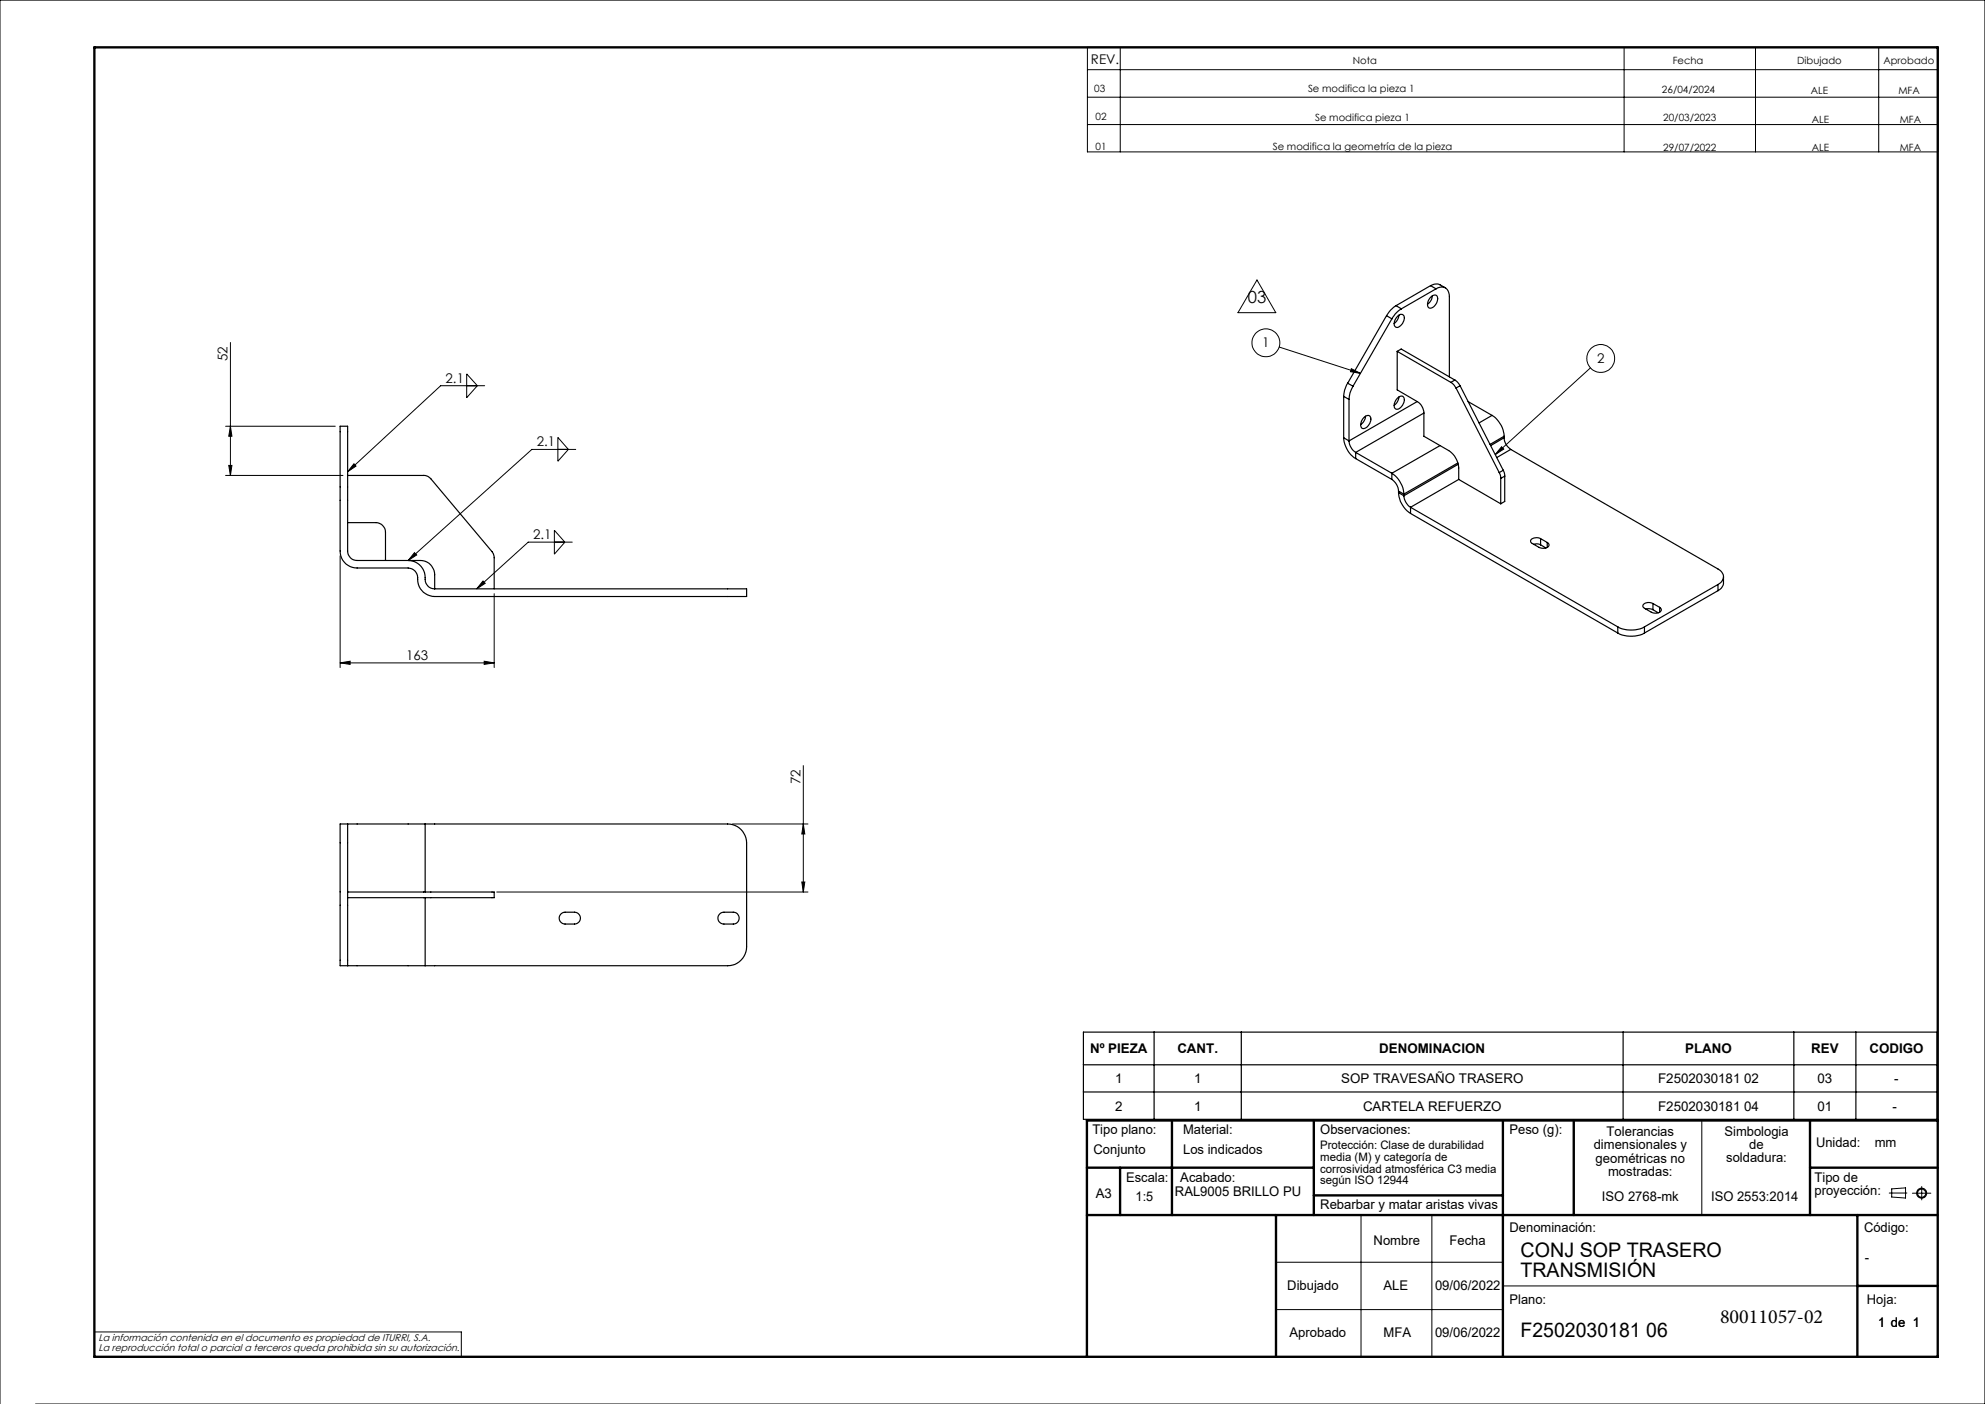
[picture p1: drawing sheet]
<svg xmlns="http://www.w3.org/2000/svg" width="420mm" height="297mm" viewBox="0 0 420 297" stroke-linecap="round" stroke-linejoin="round" font-family="sans-serif">
<g fill="none" stroke="#000" stroke-width=".21">
<path d="M230.1 10h179.9v22.1h-179.9zM230.1 14.7h179.9M237 10v22.1M343.6 10v22.1M371.4 10v22.1M397.5 10v22.1M230.1 20.6h179.9M230.1 26.3h179.9M266 59.2l3.9 6.9h-8zM48.8 72.5v28.1M98.7 79.1l2.3 2.5-2.3 2.5zM270.7 73.4l17.2 5.6"/>
<path d="M285.9 78l2 1-2.1-.4zM336.5 77.8l-20.1 18.4M47.7 90.2h23.2M48.4 98.5h.7l-.3 2.1zM48.8 90.2l.3 2.1h-.7zM74.9 98.1l.4 .5-1.7 1.2zM102.6 81.6h-9.4l-19.6 18.2M118 92.5l2.3 2.6-2.3 2.5zM121.8 95.1h-9.3l-26.1 23.5M317.7 94.5l.5 .5-1.8 1.2zM47.7 100.6h24.9M72 117.6v23.6"/>
<path d="M87.7 116.9l.5 .5-1.8 1.2zM117.3 112.2l2.2 2.5-2.2 2.5zM121.1 114.7h-9.3l-10.9 9.9M102.2 122.9l.5 .5-1.8 1.2zM102.4 139.9l2.2 .3-2.2 .3zM104.6 125.6v15.6M72 140.2l2.1-.3v.6zM72 140.2h32.6M155 174.3h16M170 174.3l.3 2.1h-.6zM170 162v26.7M105.1 188.7h65.9"/>
<path d="M169.7 186.6h.6l-.3 2.1zM360.1 237v20M288 257v30M303 257v30M399.7 252.4h3.8M400.3 251.5l2.9-.2v2.1l-2.9-.2zM404.6 252.4h4M406.6 251v2.8M270 267h48M270 277h48M318 272h75M0 297v-297h420v297h-412.5"/>
<path d="M20 281.8h77.6v5.2"/>
<circle cx="267.8" cy="72.5" r="2.95"/>
<circle cx="338.7" cy="75.8" r="2.95"/>
<circle cx="406.6" cy="252.4" r=".86"/>
<circle cx="406.6" cy="252.4" r="1.07"/>
</g>
<g fill="none" stroke="#000" stroke-width=".5">
<path d="M20 10h390v277h-390zM248 237v20M278 237v20M318 237v50M333 237v20M383 237v20M410 237h-180v50M230 257h180M230 247h48M237 247v10M270 257v30M278 252.9h40"/>
<path d="M383 247h27M393 257v30M393 272h17"/>
</g>
<g fill="none" stroke="#000" stroke-width=".25">
<path d="M293.4 66.8l1.1 .6M293.4 66.8l-8.2 14.3M294.5 67.4l-8.2 14.3M295.4 64.7a5.8 5.8 0 0 0-2 2.1M295.4 64.7l1.1 .6M295.6 74.3v8.2l4.3 2.4M295.6 74.3l11.4 6.6M295.6 74.3l.9-.5 11.3 6.6M295.7 67a.83 .83 0 0 1 1.2-.4 .83 .83 0 0 1 .1 1.2 1.87 1.87 0 0 1-1.5 1.4 1.14 1.14 0 0 1-.2-1.7zM296 66.7a2.53 2.53 0 0 1-1 1.7M296.5 65.3a5.8 5.8 0 0 0-2 2.1M302.7 60.4l1.2-.3a3.1 3.1 0 0 1 1.9 .8"/>
<path d="M302.7 60.4l1.1 .7M302.7 60.4l-7.3 4.3M302.7 62.9a.83 .83 0 0 1 1.2-.4 .83 .83 0 0 1 .2 1.2 1.61 1.61 0 0 1-1.8 1.4 1.65 1.65 0 0 1 .4-2.2zM303.1 62.6a2.33 2.33 0 0 1-1.1 1.7M303.8 61.1a1.72 1.72 0 0 1 2-.2 1.72 1.72 0 0 1 .9 1.8v17M303.8 61.1l-7.3 4.2M72 90.2h1.6v26.4a1.99 1.99 0 0 0 2 2h13.4a3 3 0 0 1 3 3v3h66v1.6h-66a3.8 3.8 0 0 1-3.7-4.4l-.5-1-.7-.5-.7-.1h-10.8a3.5 3.5 0 0 1-3.6-3.6zM284.3 92.6a5.7 5.7 0 0 0 2.5 4.4M284.3 83.9l1.1 .6M284.3 92.6l1.1 .7M284.3 83.9v8.7M285.2 81.1a5.5 5.5 0 0 0-.9 2.8"/>
<path d="M285.2 81.1l1.1 .6M285.4 93.3a3.2 3.2 0 0 0 1.4 2.4M285.4 84.5v8.8M286.3 81.7a5.5 5.5 0 0 0-.9 2.8M286.8 95.7l7.7 4.4M286.8 97l7.7 4.4M286.8 95.7v1.3M288.6 88.3a.83 .83 0 0 1 1.2-.3 .83 .83 0 0 1 .1 1.2 1.61 1.61 0 0 1-1.7 1.4 1.65 1.65 0 0 1 .4-2.3zM288.9 88a2.33 2.33 0 0 1-1 1.8M295.7 84.2a.78 .78 0 0 1 1-.4 .78 .78 0 0 1 .4 1 1.73 1.73 0 0 1-1.8 1.7 1.65 1.65 0 0 1 .4-2.3zM296 84a2.51 2.51 0 0 1-1 1.8M299.9 84.9a2.97 2.97 0 0 1 1.4 2.5"/>
<path d="M299.9 84.9l-14.5 8.4M301.3 87.4v4.9l5.2 3a4.8 4.8 0 0 1 2.1 3.7v2.4M301.3 87.4l-14.5 8.3M304.7 94.3l-10.2 5.8M307 80.9l.6 .5 .5 .7M307.8 80.4l.6 .5 .5 .7M307.8 80.4l-.8 .5M308.1 82.1l9.1 17.9M308.5 97.9l-11.5 6.6M308.5 98.2l-11.5 6.7M308.9 81.6l-.8 .5M308.9 81.6l9.2 17.9"/>
<path d="M310.6 84.9l5.1 3M315.7 87.9a5.7 5.7 0 0 1 2.5 4.4M315.7 87.9l-2.8 1.6M317.2 100l.3 1.2M318.1 99.5l.3 1.2M318.1 99.5l-.9 .5M318.2 92.6a3.2 3.2 0 0 0 1.5 2.5M318.2 92.3v.3M318.2 92.3l-2.9 1.7M318.2 92.6l-2.8 1.7M319.7 95.1l43.8 25.3a1.73 1.73 0 0 1 1.2 1.6 1.73 1.73 0 0 1-1.2 1.6M319.7 95.1l-3 1.7"/>
<path d="M73.6 110.6h6a2.05 2.05 0 0 1 2 2v6M73.6 100.6h16a1.87 1.87 0 0 1 1.6 .7l13.2 15.8 .2 .7v6.8M86.4 118.6a3.8 3.8 0 0 1 3.6 4.4l.3 .7a1.82 1.82 0 0 0 1.7 .9M294.5 100.1a5.7 5.7 0 0 1 2.5 4.4M294.5 101.4a3.2 3.2 0 0 1 1.4 2.5M294.5 100.1v1.3M295.9 104.2a5.7 5.7 0 0 0 2.5 4.4M295.9 103.9l1.1 .6M295.9 104.2l1.1 .7M295.9 103.9v.3M297 104.9a3.2 3.2 0 0 0 1.4 2.4M297 104.5v.4"/>
<path d="M298.4 107.3l43.9 25.3M298.4 107.3v1.3M298.4 108.6l43.9 25.3M308.6 101.4l8.9 5.2M308.6 101.4l-10.2 5.9M317.5 101.2v5.4M318.4 100.7l-.9 .5M318.4 100.7v5.4l-.9 .5M324.5 115.1l.7-.1 .8 .2M326 113.9a1.44 1.44 0 0 0-2.2 .6l.4 .5 1.4 .8a1.43 1.43 0 0 0 2.2-.6l-.4-.4M326 113.9l1.4 .9M326 113.9v1.3"/>
<path d="M326 115.2l1.1 .7M327.4 114.8v1M342.3 132.6a6.2 6.2 0 0 0 5.6 0M342.3 133.9a6.2 6.2 0 0 0 5.6 0M342.3 132.6v1.3M347.9 132.6v1.3M348.3 128.9l.6-.1 .8 .2M349.7 127.7a1.47 1.47 0 0 0-2.1 .5l.2 .3 1.6 1a1.44 1.44 0 0 0 2.1-.6l-.3-.4M349.7 127.7l1.5 .8M349.7 127.7v1.3M349.7 129l1.2 .6M351.2 128.5v1"/>
<path d="M363.5 123.6l-15.6 9M363.5 123.6v1.4M363.5 125l-15.6 8.9M364.7 122a2.89 2.89 0 0 1-.3 2.1l-.9 .9M73.6 174.3v14.4M73.6 174.3h-1.6v30h1.6M73.6 174.3h16.4M90 174.3h64a4 4 0 0 1 4 4v22a4 4 0 0 1-4 4h-64M90 174.3v14.4M73.6 188.7v15.6M73.6 188.7h31v1.2h-31M90 189.9v14.4"/>
<path d="M118.7 193.3l.9-.3h2a1.25 1.25 0 0 1 1.2 1.2 1.25 1.25 0 0 1-1.2 1.3h-2a1.25 1.25 0 0 1-1.2-.8 1.25 1.25 0 0 1 .3-1.4zM152.3 193.3l.6-.3h2.3a1.25 1.25 0 0 1 1.2 1.2 1.25 1.25 0 0 1-1.2 1.3h-2a1.25 1.25 0 0 1-1.2-.8 1.25 1.25 0 0 1 .3-1.4zM73.6 204.3h16.4M229.2 218.3h180.7v18.5h-180.7zM244.2 218.3v18.5M262.6 218.3v18.5M343.4 218.3v18.5M379.6 218.3v18.5M392.7 218.3v18.5M229.2 225.2h180.7M229.2 231h180.7"/>
</g>
<g fill="#000">
<path d="M285.9 78l2 1-2.2-.4zM317.7 94.5l.5 .5-1.8 1.2z"/>
<path d="M48.4 98.5h.7l-.3 2.1zM48.8 90.2l.3 2.1h-.7zM169.7 186.6h.6l-.3 2.1zM170 174.3l.3 2.1h-.6z"/>
<path d="M102.2 122.9l.5 .5-1.8 1.2zM87.7 116.9l.5 .5-1.8 1.2zM74.9 98.1l.4 .5-1.7 1.2z"/>
<path d="M72 140.2l2.1-.3v.6zM102.4 139.9l2.2 .3-2.2 .3z"/>
</g>
<g font-size="4.2">
<text x="321.7" y="265.9">CONJ SOP TRASERO</text>
<text x="321.7" y="270.1">TRANSMISIÓN</text>
<text x="363.9" y="279.8">80011057-02</text>
<text x="321.7" y="282.8">F2502030181 06</text>
</g>
<text font-size="3.5" x="264" y="64.2">03</text>
<g font-size="2.8">
<text x="230.8" y="13.6">REV.</text>
<text x="48.1" y="76.4" transform="rotate(-90 48.1 76.4)">52</text>
<text x="267.1" y="73.5">1</text>
<text x="337.9" y="76.8">2</text>
<text x="94.3" y="81">2.1</text>
<text x="113.6" y="94.4">2.1</text>
<text x="112.8" y="114.1">2.1</text>
<text x="85.9" y="139.6">163</text>
<text x="169.4" y="165.8" transform="rotate(-90 169.4 165.8)">72</text>
<text x="230.6" y="222.8">Nº PIEZA</text>
<text x="249.1" y="222.8">CANT.</text>
<text x="291.8" y="222.8">DENOMINACION</text>
<text x="356.6" y="222.8">PLANO</text>
<text x="383.2" y="222.8">REV</text>
<text x="395.6" y="222.8">CODIGO</text>
<text x="235.9" y="229.1">1</text>
<text x="252.6" y="229.1">1</text>
<text x="283.8" y="229.1">SOP TRAVESAÑO TRASERO</text>
<text x="350.8" y="229.1">F2502030181 02</text>
<text x="384.6" y="229.1">03</text>
<text x="400.8" y="229.1">-</text>
<text x="231.1" y="239.9">Tipo plano:</text>
<text x="235.9" y="234.9">2</text>
<text x="250.3" y="239.9">Material:</text>
<text x="252.6" y="234.9">1</text>
<text x="279.3" y="239.9">Observaciones:</text>
<text x="288.4" y="234.9">CARTELA REFUERZO</text>
<text x="319.4" y="239.9">Peso (g):</text>
<text x="350.8" y="234.9">F2502030181 04</text>
<text x="384.6" y="234.9">01</text>
<text x="400.4" y="234.9">-</text>
<text x="231.4" y="244.1">Conjunto</text>
<text x="250.3" y="244.1">Los indicados</text>
<text x="337.2" y="243.1">dimensionales y</text>
<text x="337.6" y="246">geométricas no</text>
<text x="339.9" y="240.3">Tolerancias</text>
<text x="364.9" y="240.2">Simbologia</text>
<text x="365.3" y="245.9">soldadura:</text>
<text x="370.1" y="243">de</text>
<text x="384.2" y="242.7">Unidad:</text>
<text x="396.7" y="242.7">mm</text>
<text x="238.3" y="250">Escala:</text>
<text x="249.7" y="250">Acabado:</text>
<text x="340.2" y="248.8">mostradas:</text>
<text x="383.9" y="250">Tipo de</text>
<text x="231.9" y="253.4">A3</text>
<text x="240.3" y="254">1:5</text>
<text x="248.6" y="253">RAL9005 BRILLO PU</text>
<text x="279.3" y="255.7">Rebarbar y matar aristas vivas</text>
<text x="338.9" y="254">ISO 2768-mk</text>
<text x="362" y="254">ISO 2553:2014</text>
<text x="383.9" y="252.8">proyección:</text>
<text x="290.6" y="263.3">Nombre</text>
<text x="306.7" y="263.3">Fecha</text>
<text x="319.4" y="260.6">Denominación:</text>
<text x="394.4" y="260.6">Código:</text>
<text x="394.6" y="266.9">-</text>
<text x="272.4" y="273">Dibujado</text>
<text x="292.7" y="273">ALE</text>
<text x="303.6" y="273">09/06/2022</text>
<text x="319.4" y="275.8">Plano:</text>
<text x="395" y="275.8">Hoja:</text>
<text x="397.4" y="280.6">1 de 1</text>
<text x="272.8" y="282.8">Aprobado</text>
<text x="292.7" y="282.8">MFA</text>
<text x="303.6" y="282.8">09/06/2022</text>
</g>
<g font-size="2.5">
<text x="279.3" y="243.1">Protección: Clase de durabilidad</text>
<text x="279.3" y="245.6">media (M) y categoría de</text>
<text x="279.3" y="248.1">corrosividad atmosférica C3 media</text>
<text x="279.3" y="250.5">según ISO 12944</text>
</g>
<g font-size="2.1">
<text x="286.2" y="13.6">Nota</text>
<text x="353.9" y="13.6">Fecha</text>
<text x="380.3" y="13.6">Dibujado</text>
<text x="398.5" y="13.6">Aprobado</text>
<text x="231.5" y="19.4">03</text>
<text x="276.8" y="19.5">Se modifica la pieza 1</text>
<text x="351.7" y="19.6">26/04/2024</text>
<text x="383.1" y="19.9">ALE</text>
<text x="401.7" y="19.9">MFA</text>
<text x="231.8" y="25.4">02</text>
<text x="278.2" y="25.5">Se modifica pieza 1</text>
<text x="351.9" y="25.6">20/03/2023</text>
<text x="383.4" y="25.9">ALE</text>
<text x="401.9" y="25.9">MFA</text>
<text x="231.8" y="31.8">01</text>
<text x="269.3" y="31.8">Se modifica la geometría de la pieza</text>
<text x="351.9" y="31.9">29/07/2022</text>
<text x="383.4" y="31.9">ALE</text>
<text x="401.9" y="31.9">MFA</text>
<text x="20.8" y="283.7">La información contenida en el documento es propiedad de ITURRI, S.A.</text>
<text x="20.8" y="285.7">La reproducción total o parcial a terceros queda prohibida sin su autorización.</text>
</g>
</svg>
